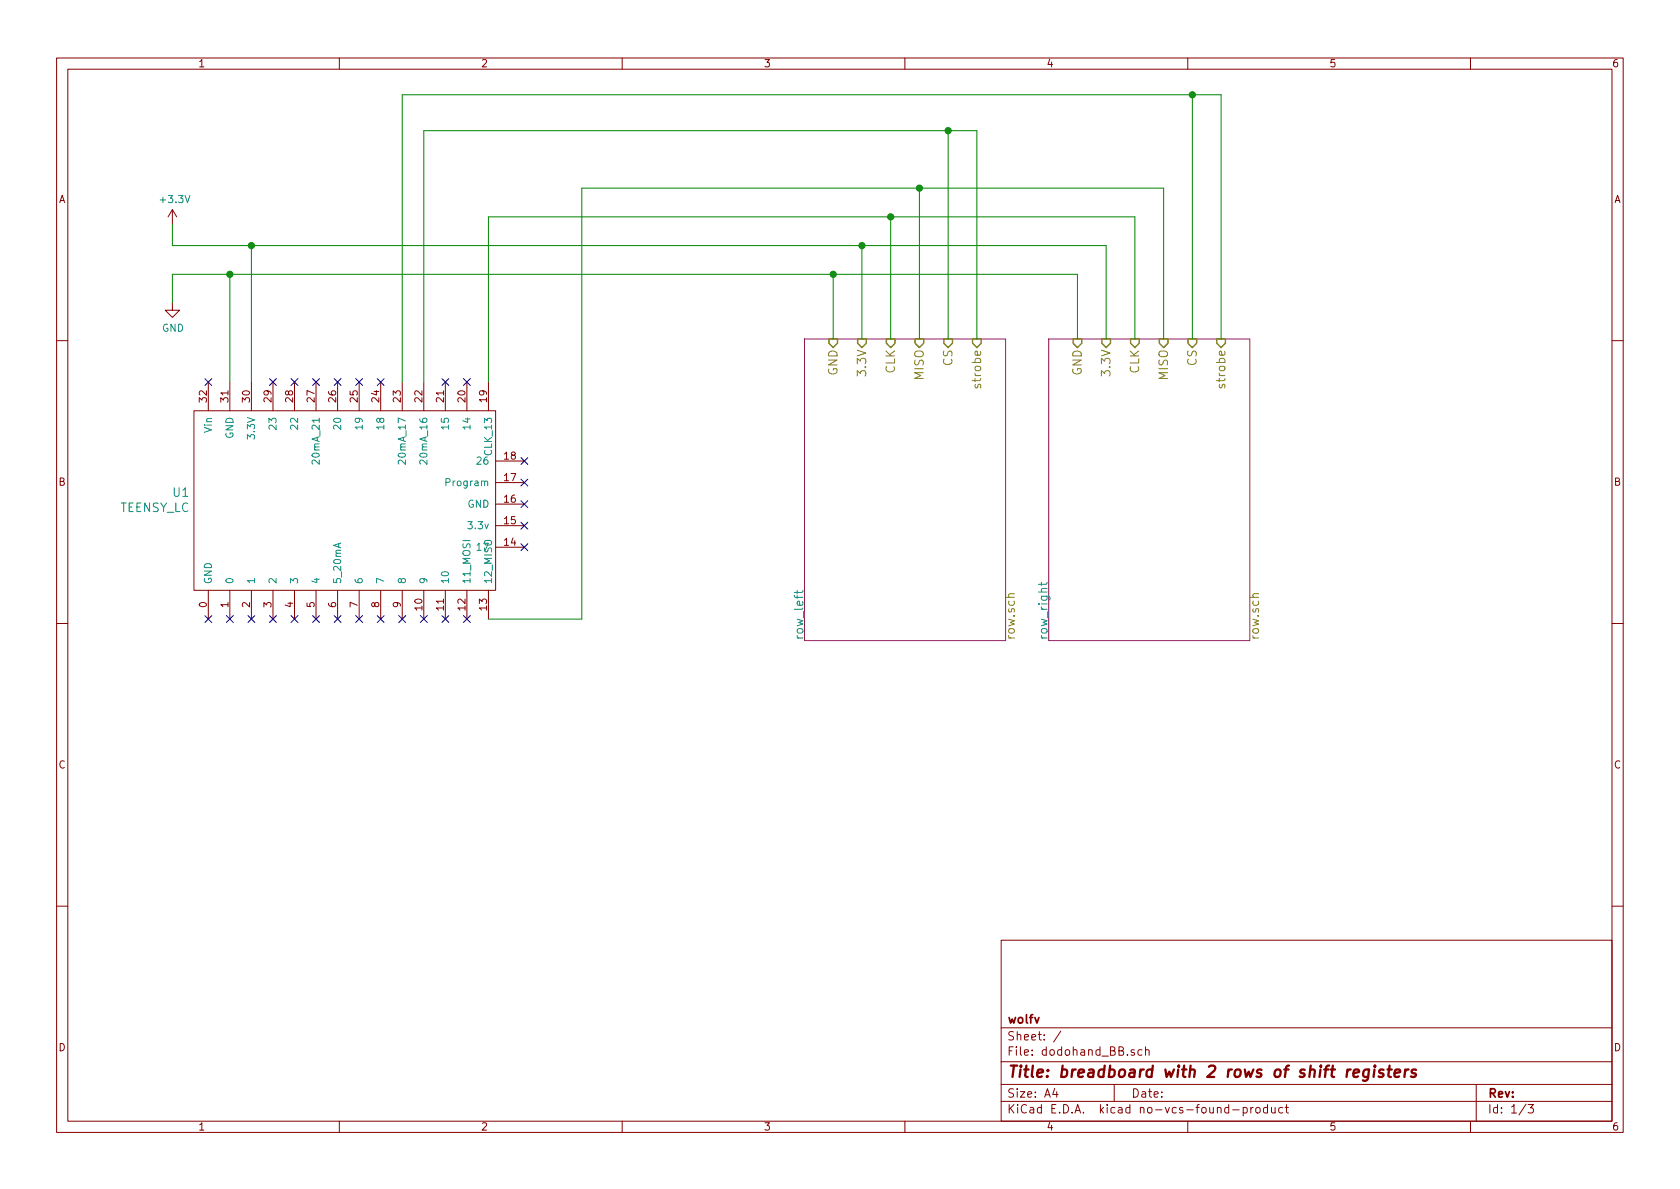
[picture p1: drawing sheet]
EESchema Schematic File Version 2
LIBS:power
LIBS:device
LIBS:transistors
LIBS:conn
LIBS:linear
LIBS:regul
LIBS:74xx
LIBS:cmos4000
LIBS:adc-dac
LIBS:memory
LIBS:xilinx
LIBS:microcontrollers
LIBS:dsp
LIBS:microchip
LIBS:analog_switches
LIBS:motorola
LIBS:texas
LIBS:intel
LIBS:audio
LIBS:interface
LIBS:digital-audio
LIBS:philips
LIBS:display
LIBS:cypress
LIBS:siliconi
LIBS:opto
LIBS:atmel
LIBS:contrib
LIBS:valves
LIBS:DH_component
LIBS:dodohand_BB-cache
EELAYER 25 0
EELAYER END
$Descr A4 11693 8268
encoding utf-8
Sheet 1 3
Title "breadboard with 2 rows of shift registers"
Date ""
Rev ""
Comp "wolfv"
Comment1 ""
Comment2 ""
Comment3 ""
Comment4 ""
$EndDescr
$Comp
L TEENSY_LC U1
U 1 1
P 2950 3500
F 0 "U1" V 3028 5128 60  0000 L CNN
F 1 "TEENSY_LC" V 2922 5128 60  0000 L CNN
F 2 "" H 3150 3500 60  0000 C CNN
F 3 "" H 3150 3500 60  0000 C CNN
	1    2950 3500
	0    -1   -1   0   
$EndComp
$Sheet
S 5600 2350 1400 2100
U 5809DAC4
F0 "row_left" 60
F1 "row.sch" 60
F2 "GND" I T 5800 2350 60 
F3 "3.3V" I T 6000 2350 60 
F4 "CLK" I T 6200 2350 60 
F5 "CS" I T 6600 2350 60 
F6 "MISO" I T 6400 2350 60 
F7 "strobe" I T 6800 2350 60 
$EndSheet
NoConn ~ 1450 2650
NoConn ~ 1900 2650
NoConn ~ 2050 2650
NoConn ~ 2200 2650
NoConn ~ 2350 2650
NoConn ~ 2500 2650
NoConn ~ 2650 2650
NoConn ~ 3100 2650
NoConn ~ 3250 2650
NoConn ~ 3650 3200
NoConn ~ 3650 3350
NoConn ~ 3650 3500
NoConn ~ 3650 3650
NoConn ~ 3650 3800
NoConn ~ 1450 4300
NoConn ~ 1600 4300
NoConn ~ 1750 4300
NoConn ~ 1900 4300
NoConn ~ 2050 4300
NoConn ~ 2200 4300
NoConn ~ 2350 4300
NoConn ~ 2500 4300
NoConn ~ 2650 4300
NoConn ~ 2800 4300
NoConn ~ 2950 4300
NoConn ~ 3100 4300
NoConn ~ 3250 4300
$Comp
L GND #PWR01
U 1 1
P 1200 2100
F 0 "#PWR01" H 1200 1850 50  0001 C CNN
F 1 "GND" H 1205 1927 50  0000 C CNN
F 2 "" H 1200 2100 50  0000 C CNN
F 3 "" H 1200 2100 50  0000 C CNN
	1    1200 2100
	1    0    0    -1  
$EndComp
$Comp
L +3.3V #PWR02
U 1 1
P 1200 1550
F 0 "#PWR02" H 1200 1400 50  0001 C CNN
F 1 "+3.3V" H 1215 1723 50  0000 C CNN
F 2 "" H 1200 1550 50  0000 C CNN
F 3 "" H 1200 1550 50  0000 C CNN
	1    1200 1550
	1    0    0    -1  
$EndComp
Wire Wire Line
	1200 1900 7500 1900
Wire Wire Line
	5800 1900 5800 2350
Wire Wire Line
	1750 2650 1750 1700
Wire Wire Line
	1200 1700 7700 1700
Wire Wire Line
	6000 1700 6000 2350
Wire Wire Line
	3400 2650 3400 1500
Wire Wire Line
	3400 1500 7900 1500
Wire Wire Line
	6200 1500 6200 2350
Wire Wire Line
	2950 2650 2950 900 
Wire Wire Line
	2950 900  6800 900 
Wire Wire Line
	6600 900  6600 2350
Wire Wire Line
	3400 4300 4050 4300
Wire Wire Line
	4050 4300 4050 1300
Wire Wire Line
	4050 1300 8100 1300
Wire Wire Line
	6400 1300 6400 2350
Wire Wire Line
	6800 900  6800 2350
Connection ~ 6600 900 
Wire Wire Line
	1200 1700 1200 1550
Connection ~ 1600 1900
Connection ~ 1750 1700
Wire Wire Line
	1200 1900 1200 2100
Wire Wire Line
	1600 2650 1600 1900
$Sheet
S 7300 2350 1400 2100
U 580AEA89
F0 "row_right" 60
F1 "row.sch" 60
F2 "GND" I T 7500 2350 60 
F3 "3.3V" I T 7700 2350 60 
F4 "CLK" I T 7900 2350 60 
F5 "CS" I T 8300 2350 60 
F6 "MISO" I T 8100 2350 60 
F7 "strobe" I T 8500 2350 60 
$EndSheet
Wire Wire Line
	7500 1900 7500 2350
Wire Wire Line
	7700 1700 7700 2350
Wire Wire Line
	7900 1500 7900 2350
Wire Wire Line
	8100 1300 8100 2350
Connection ~ 6400 1300
Connection ~ 6200 1500
Connection ~ 6000 1700
Connection ~ 5800 1900
Wire Wire Line
	2800 2650 2800 650 
Wire Wire Line
	2800 650  8500 650 
Wire Wire Line
	8500 650  8500 2350
Wire Wire Line
	8300 2350 8300 650 
Connection ~ 8300 650 
$EndSCHEMATC
